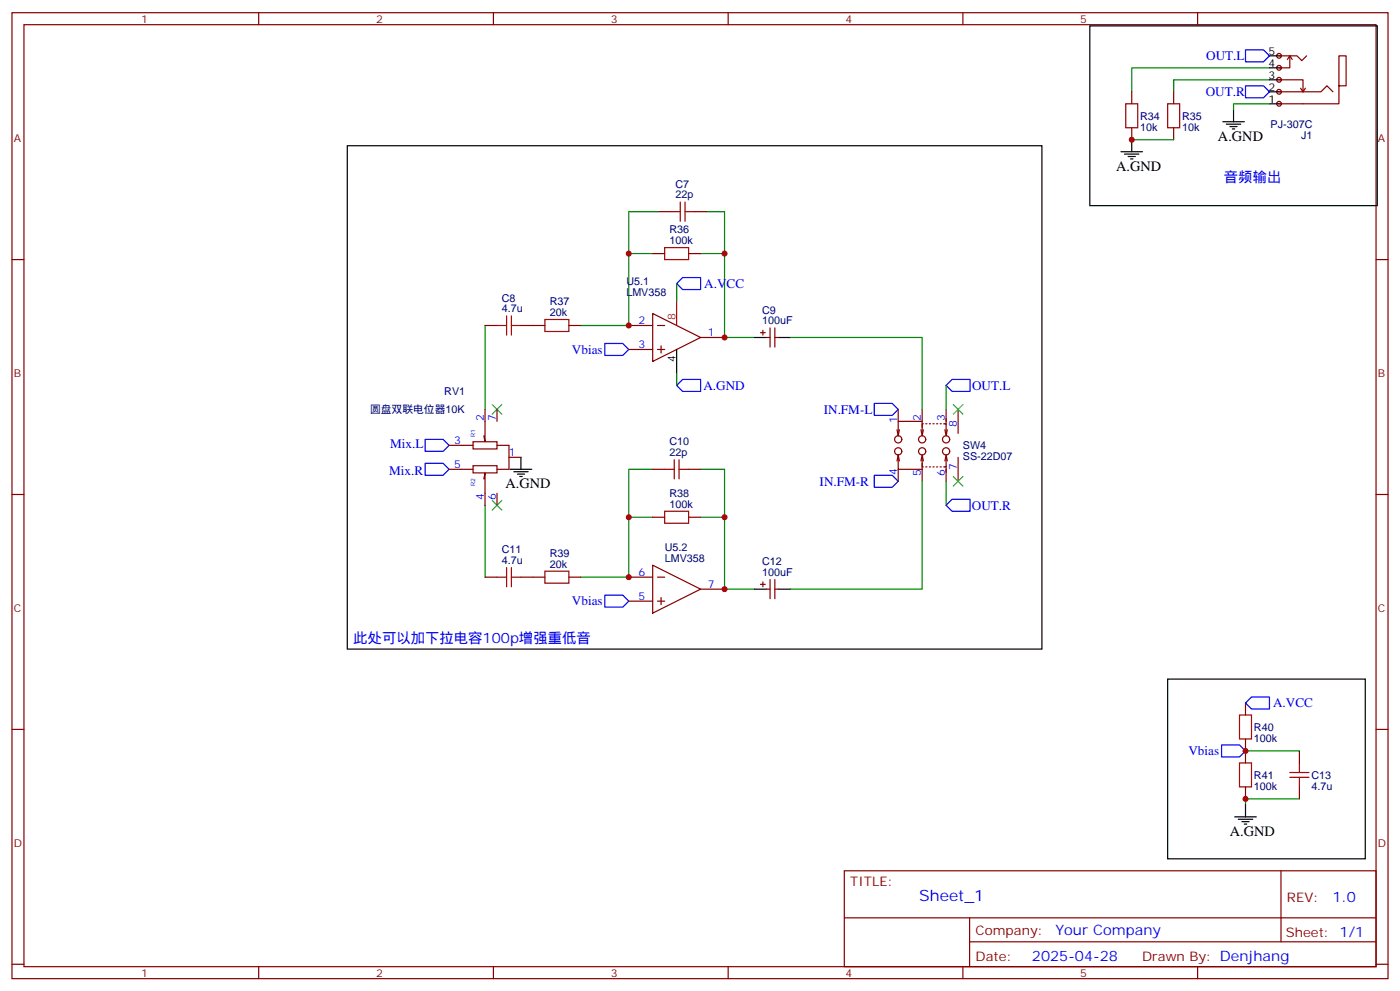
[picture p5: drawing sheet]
<svg xmlns="http://www.w3.org/2000/svg" width="412mm" height="292mm" viewBox="0 0 412 292" stroke-linecap="round" stroke-linejoin="round" font-family="sans-serif">
<g fill="none" stroke="#870000" stroke-width=".35">
<path d="M3.5 3.7h405.4v284.4h-405.4zM7.1 7.3h398.2v277.3h-398.2zM76.2 3.7v3.6M145.3 3.7v3.6M214.5 3.7v3.6M283.6 3.7v3.6M352.8 3.7v3.6M333.4 27v3.6M333.4 37.6v3.5M345.7 27v3.6M345.7 37.6v3.5M3.5 76.4h3.6"/>
<path d="M192.3 74.6h3.5M194 62.3h3.6M202.8 74.6h3.6M204.6 62.3h3.5M405.3 76.4h3.6M142.9 95.8h3.5M153.5 95.8h7M167.6 95.8h3.5M185.2 95.8h7.1M192.3 92.3l14.1 7-14.1 7.1zM193.7 95.8h2.1M206.4 99.3h7"/>
<path d="M224 97.9h1.4M224.7 97.2v1.4M225.8 99.3h1M226.8 96.5v5.7M228.2 96.5v5.7M228.2 99.3h1.1M185.2 102.9h7.1M193.7 102.9h2.1M194.7 101.8v2.1M132.3 138.1h7M132.3 131.1h7M139.3 130h7.1v2.2h-7.1z"/>
<path d="M139.3 137.1h7.1v2.1h-7.1zM142.9 120.5v9.5l-.4-1.7M146.4 131.1h3.5v7h-3.5M146.4 120.5v3.5M149.9 134.6h3.6M192.3 138.1h3.5M202.8 138.1h3.6M264.2 126.5l.4 1.8M264.6 133.9v4.2h7M264.6 120.5v3.5M264.6 138.1v3.6M264.6 133.9l.3 1.8"/>
<path d="M264.6 133.9l-.4 1.8M264.9 126.5l-.3 1.8M271.3 126.5l.3 1.8 .4-1.8M271.3 135.7l.3-1.8 .4 1.8M271.6 124h-7v4.3M271.6 134.6v2.8h.4M271.6 120.5v5.3M271.6 136.4v5.3M272 124.7h-.4v2.9M272.7 124.7h.3M272.7 137.4h.3M273.8 124.7h.3"/>
<path d="M273.8 137.4h.3M274.8 124.7h.4M274.8 137.4h.4M275.9 124.7h.3M275.9 137.4h.3M276.9 124.7h.4M276.9 137.4h.4M278 124.7h.7v2.9M278.3 126.5l.4 1.8 .3-1.8M278.3 135.7l.4-1.8 .3 1.8M278.7 134.6v2.8h-.7M278.7 120.5v4.4"/>
<path d="M278.7 137.3v4.4M282.2 120.5v7.1M282.2 134.6v7.1M3.5 145.6h3.6M142.5 141l.4-1.8v9.5M146.4 145.2v3.5M192.3 152.3h3.5M202.8 152.3h3.6M405.3 145.6h3.6M142.9 169.9h3.5M153.5 169.9h7M167.6 169.9h3.5"/>
<path d="M185.2 169.9h7.1M185.2 177h7.1M192.3 166.4l14.1 7-14.1 7.1zM193.7 169.9h2.1M193.7 177h2.1M194.7 175.9v2.1M206.4 173.4h7M224 172h1.4M224.7 171.3v1.4M225.8 173.4h1M226.8 170.6v5.6M228.2 170.6v5.6"/>
<path d="M228.2 173.4h1.1M3.5 214.7h3.6M366.9 206.9v3.6M366.9 217.5v7.1M405.3 214.7h3.6M366.9 231.6v3.6M382.8 221.1v3.5M382.8 231.6v3.6M248.7 256.3h156.6v28.3h-156.6zM377.3 256.4v20.8M248.7 270.2h156.5M285.6 277.2h119.6"/>
<path d="M285.6 270.2v14.1M3.5 283.8h3.6M76.2 284.6v3.5M145.3 284.6v3.5M214.5 284.6v3.5M283.6 284.6v3.5M352.8 284.6v3.5M405.3 283.8h3.6"/>
<circle cx="264.6" cy="132.9" r="1.06"/>
<circle cx="264.6" cy="129.3" r="1.06"/>
<circle cx="271.6" cy="132.9" r="1.06"/>
<circle cx="271.6" cy="129.3" r="1.06"/>
<circle cx="278.7" cy="129.3" r="1.06"/>
<circle cx="278.7" cy="132.9" r="1.06"/>
</g>
<g fill="none" stroke="#008700" stroke-width=".35">
<path d="M373.9 20h-40.5v7M373.9 23.5h-28.2v3.5M192.3 74.6h-7.1v21.2h-14.1M194 62.3h-8.8v12.3M206.4 74.6h7v24.7h8.8M208.1 62.3h5.3v12.3M142.9 95.8v24.7M199.3 83.5v5.3M232.8 99.3h38.8v21.2M199.3 109.9v3.6M192.3 138.1h-7.1v14.2M206.4 138.1h7v14.2"/>
<path d="M142.9 148.7v21.2M192.3 152.3h-7.1v17.6h-14.1M206.4 152.3h7v21.1h8.8M271.6 141.7v31.7h-38.8M278.7 141.7v7M366.9 221.1h15.9M382.8 235.2h-15.9v1.7"/>
</g>
<path d="M201.1 81.7h5.3v3.5h-5.3l-1.8-1.7zM178.2 101.1h5.2l1.8 1.8-1.8 1.7h-5.2zM199.3 113.5l1.8-1.8h5.3v3.5h-5.3zM257.5 118.7h5.3l1.8 1.8-1.8 1.8h-5.3zM278.7 113.5l1.8-1.8h5.3v3.5h-5.3zM125.2 136.4h5.3l1.8 1.7-1.8 1.8h-5.3zM125.2 129.3h5.3l1.8 1.8-1.8 1.8h-5.3zM257.5 139.9h5.3l1.8 1.8-1.8 1.7h-5.3zM280.5 147h5.3v3.5h-5.3l-1.8-1.8zM178.2 175.2h5.2l1.8 1.8-1.8 1.7h-5.2zM359.8 219.3h5.3l1.8 1.8-1.8 1.7h-5.3zM368.7 205.2h5.2v3.5h-5.2l-1.8-1.8z" fill="none" stroke="#00f" stroke-width=".35"/>
<g fill="none" stroke="#a10000" stroke-width=".35">
<path d="M331.6 30.6h3.5v7h-3.5zM344 30.6h3.5v7h-3.5zM200.4 59.5v5.6M201.8 59.5v5.6M195.8 72.9h7v3.5h-7zM197.6 62.3h2.8M201.8 62.3h2.8M146.4 95.8h2.8M149.2 93v5.6M150.6 93v5.6M150.6 95.8h2.9M160.5 94.1h7.1v3.5h-7.1z"/>
<path d="M195.8 138.1h2.8M198.6 135.3v5.7M200 138.1h2.8M200 135.3v5.7M195.8 150.5h7v3.5h-7zM146.4 169.9h2.8M149.2 167.1v5.6M150.6 169.9h2.9M150.6 167.1v5.6M160.5 168.1h7.1v3.6h-7.1zM365.1 210.5h3.6v7h-3.6zM365.1 224.6h3.6v7h-3.6z"/>
<path d="M379.9 228.8h5.7M379.9 227.4h5.7M382.8 224.6v2.8M382.8 228.8v2.8"/>
</g>
<path d="M145 119.1l2.8 2.8M147.8 119.1l-2.8 2.8M280.8 119.1l2.8 2.8M283.6 119.1l-2.8 2.8M145 147.3l2.8 2.8M147.8 147.3l-2.8 2.8M280.8 140.3l2.8 2.8M283.6 140.3l-2.8 2.8" fill="none" stroke="#3c3" stroke-width=".35"/>
<g fill="none" stroke="#000" stroke-width=".35">
<path d="M321 7.6h84.7v52.9h-84.7zM102.3 42.9h204.6v148.2h-204.6zM330.2 44.7h6.3M331.3 45.4h4.2M332.3 46.1h2.1M333 46.8h.7M333.4 41.1v3.6M222.2 99.3h3.6M229.3 99.3h3.5M199.3 102.9v7M150.3 138.1h6.3M151.3 138.9h4.3"/>
<path d="M152.4 139.6h2.1M153.5 134.6v3.5M153.1 140.3h.7M222.2 173.4h3.6M229.3 173.4h3.5M344 199.9h58.2v52.9h-58.2zM366.9 236.9v3.6M363.7 240.5h6.4M364.8 241.2h4.2M365.8 241.9h2.1M366.5 242.6h.7"/>
</g>
<path d="M199.3 88.8v7" fill="none" stroke="#f00" stroke-width=".35"/>
<g fill="#f0f0f0" stroke="#870000" stroke-width=".35">
<circle cx="376.8" cy="16.4" r=".71"/>
<circle cx="376.8" cy="20" r=".71"/>
<circle cx="376.8" cy="23.5" r=".71"/>
<circle cx="376.8" cy="27" r=".71"/>
<circle cx="376.8" cy="30.6" r=".71"/>
</g>
<path d="M373.9 20h3.6M373.9 16.4h3.6M360.2 35.8h6.3M361.2 36.5h4.3M362.3 37.3h2.1M363 38h.7M363.4 32.3v3.5M373.9 30.6h3.6M373.9 27h3.6M373.9 23.5h3.6" fill="none" stroke="#000" stroke-width=".35"/>
<path d="M376.8 16.4h5.3l1.4 1.5 1.4-1.5M379.9 16.4v3.6h-3.1M379.9 16.4l.7 1.1M379.9 16.4l-.7 1.1M376.8 27h12.3l1.8-1.7 1.7 1.7M376.8 23.5h7v3.5M383.1 26l.7 1M384.5 26l-.7 1M394.4 25.3v-8.9h2.1v8.9h-2.1v5.3h-17.6" fill="none" stroke="#870000" stroke-width=".35"/>
<path d="M373.9 30.6h-10.5v1.7M333.4 41.1h12.3M278.7 113.5v7" fill="none" stroke="#008700" stroke-width=".35"/>
<path d="M366.9 14.7h5.3l1.7 1.7-1.7 1.8h-5.3zM366.9 25.3h5.3l1.7 1.7-1.7 1.8h-5.3z" fill="none" stroke="#00f" stroke-width=".35"/>
<g fill="#c00">
<circle cx="213.4" cy="74.6" r=".88"/>
<circle cx="213.4" cy="152.3" r=".88"/>
<circle cx="185.2" cy="152.3" r=".88"/>
<circle cx="185.2" cy="74.6" r=".88"/>
<circle cx="366.9" cy="221.1" r=".88"/>
<circle cx="366.9" cy="235.2" r=".88"/>
<circle cx="213.4" cy="99.3" r=".88"/>
<circle cx="185.2" cy="95.8" r=".88"/>
<circle cx="185.2" cy="169.9" r=".88"/>
<circle cx="213.4" cy="173.4" r=".88"/>
<circle cx="333.4" cy="41.1" r=".88"/>
</g>
<text font-size="4.6" fill="#00f" x="270.8" y="265.4">Sheet_1</text>
<g font-size="4.2">
<text x="358.8" y="41.5">A.GND</text>
<text x="328.8" y="50.3">A.GND</text>
<text x="148.9" y="143.8">A.GND</text>
<text x="362.3" y="246.1">A.GND</text>
</g>
<g font-size="4.2" fill="#00f">
<text x="360.5" y="53.5">音频输出</text>
<text x="104.1" y="189.3">此处可以加下拉电容100p增强重低音</text>
<text x="392.5" y="265.6">1.0</text>
<text x="310.9" y="275.2">Your Company</text>
<text x="304" y="283">2025-04-28</text>
</g>
<g font-size="3.9" fill="#00f">
<text x="355.3" y="17.7">OUT.L</text>
<text x="355.2" y="28.3">OUT.R</text>
<text x="207.4" y="84.7">A.VCC</text>
<text x="168.5" y="104.1">Vbias</text>
<text x="207.2" y="114.7">A.GND</text>
<text x="286.4" y="114.7">OUT.L</text>
<text x="242.7" y="121.9">IN.FM-L</text>
<text x="114.9" y="131.9">Mix.L</text>
<text x="114.7" y="139.9">Mix.R</text>
<text x="241.4" y="143">IN.FM-R</text>
<text x="286.3" y="150">OUT.R</text>
<text x="168.5" y="178.2">Vbias</text>
<text x="375" y="208.2">A.VCC</text>
<text x="350.1" y="222.3">Vbias</text>
</g>
<g font-size="3.9" fill="#800">
<text x="250.5" y="260.9">TITLE:</text>
<text x="379.1" y="265.6">REV:</text>
<text x="287.4" y="275.1">Company:</text>
<text x="378.7" y="275.7">Sheet: 1/1</text>
<text x="287.4" y="282.8">Date:</text>
<text x="336.4" y="282.9">Drawn By: Denjhang</text>
</g>
<g font-size="3.2" fill="#800">
<text x="41.6" y="6.7">1</text>
<text x="110.8" y="6.7">2</text>
<text x="179.9" y="6.7">3</text>
<text x="249.1" y="6.7">4</text>
<text x="318.2" y="6.7">5</text>
<text x="4.1" y="41.8">A</text>
<text x="405.9" y="41.8">A</text>
<text x="4.1" y="111">B</text>
<text x="405.9" y="111">B</text>
<text x="4.1" y="180.1">C</text>
<text x="405.9" y="180.1">C</text>
<text x="4.1" y="249.3">D</text>
<text x="405.9" y="249.3">D</text>
<text x="41.6" y="287.5">1</text>
<text x="110.8" y="287.5">2</text>
<text x="179.9" y="287.5">3</text>
<text x="249.1" y="287.5">4</text>
<text x="318.2" y="287.5">5</text>
</g>
<g font-size="3.2">
<text x="373.7" y="16.1">5</text>
<text x="373.7" y="23.1">3</text>
<text x="373.7" y="19.6">4</text>
<text x="373.7" y="26.7">2</text>
<text x="373.7" y="30.2">1</text>
<text x="199" y="106.7" transform="rotate(-90 199 106.7)">4</text>
</g>
<g font-size="3.2" fill="#000080">
<text x="335.8" y="35.2">R34</text>
<text x="348.2" y="35.2">R35</text>
<text x="335.8" y="38.4">10k</text>
<text x="348.2" y="38.4">10k</text>
<text x="374.3" y="37.8">PJ-307C</text>
<text x="383.3" y="41">J1</text>
<text x="199" y="58.4">22p</text>
<text x="199" y="55.2">C7</text>
<text x="197.2" y="71.8">100k</text>
<text x="197.2" y="68.6">R36</text>
<text x="184.5" y="83.8">U5.1</text>
<text x="147.8" y="88.8">C8</text>
<text x="161.9" y="89.8">R37</text>
<text x="184.5" y="87">LMV358</text>
<text x="147.8" y="91.9">4.7u</text>
<text x="161.9" y="93">20k</text>
<text x="224.5" y="95.5">100uF</text>
<text x="224.5" y="92.3">C9</text>
<text x="130.9" y="116.3">RV1</text>
<text x="109" y="121.6">圆盘双联电位器10K</text>
<text x="197.2" y="131.1">C10</text>
<text x="197.2" y="134.3">22p</text>
<text x="283.6" y="135.4">SS-22D07</text>
<text x="283.6" y="132.2">SW4</text>
<text x="197.2" y="149.4">100k</text>
<text x="197.2" y="146.2">R38</text>
<text x="147.8" y="166">4.7u</text>
<text x="147.8" y="162.9">C11</text>
<text x="161.9" y="167.1">20k</text>
<text x="161.9" y="163.9">R39</text>
<text x="195.8" y="165.3">LMV358</text>
<text x="195.8" y="162.1">U5.2</text>
<text x="224.5" y="166.4">C12</text>
<text x="224.5" y="169.5">100uF</text>
<text x="369.4" y="215.1">R40</text>
<text x="369.4" y="218.4">100k</text>
<text x="369.4" y="232.5">100k</text>
<text x="369.4" y="229.2">R41</text>
<text x="386.3" y="232.4">4.7u</text>
<text x="386.3" y="229.2">C13</text>
</g>
<g font-size="3.2" fill="#00f">
<text x="188.1" y="95.5">2</text>
<text x="208.5" y="99">1</text>
<text x="188.1" y="102.5">3</text>
<text x="142.5" y="124" transform="rotate(-90 142.5 124)">2</text>
<text x="146" y="124" transform="rotate(-90 146 124)">7</text>
<text x="264.2" y="124.4" transform="rotate(-90 264.2 124.4)">1</text>
<text x="271.3" y="124" transform="rotate(-90 271.3 124)">2</text>
<text x="278.3" y="124" transform="rotate(-90 278.3 124)">3</text>
<text x="281.9" y="125.8" transform="rotate(-90 281.9 125.8)">8</text>
<text x="133.8" y="130.7">3</text>
<text x="133.8" y="137.8">5</text>
<text x="149.9" y="134.3">1</text>
<text x="264.2" y="139.8" transform="rotate(-90 264.2 139.8)">4</text>
<text x="271.3" y="140.2" transform="rotate(-90 271.3 140.2)">5</text>
<text x="278.3" y="140.2" transform="rotate(-90 278.3 140.2)">6</text>
<text x="281.9" y="138.4" transform="rotate(-90 281.9 138.4)">7</text>
<text x="142.5" y="147.2" transform="rotate(-90 142.5 147.2)">4</text>
<text x="146" y="147.2" transform="rotate(-90 146 147.2)">6</text>
<text x="188.1" y="169.5">6</text>
<text x="208.5" y="173.1">7</text>
<text x="188.1" y="176.6">5</text>
</g>
<text font-size="3.2" fill="#f00" x="199" y="94.1" transform="rotate(-90 199 94.1)">8</text>
<g font-size="1.8" fill="#00f">
<text x="140" y="128.7" transform="rotate(-90 140 128.7)">R1</text>
<text x="140" y="143.1" transform="rotate(-90 140 143.1)">R2</text>
</g>
</svg>
